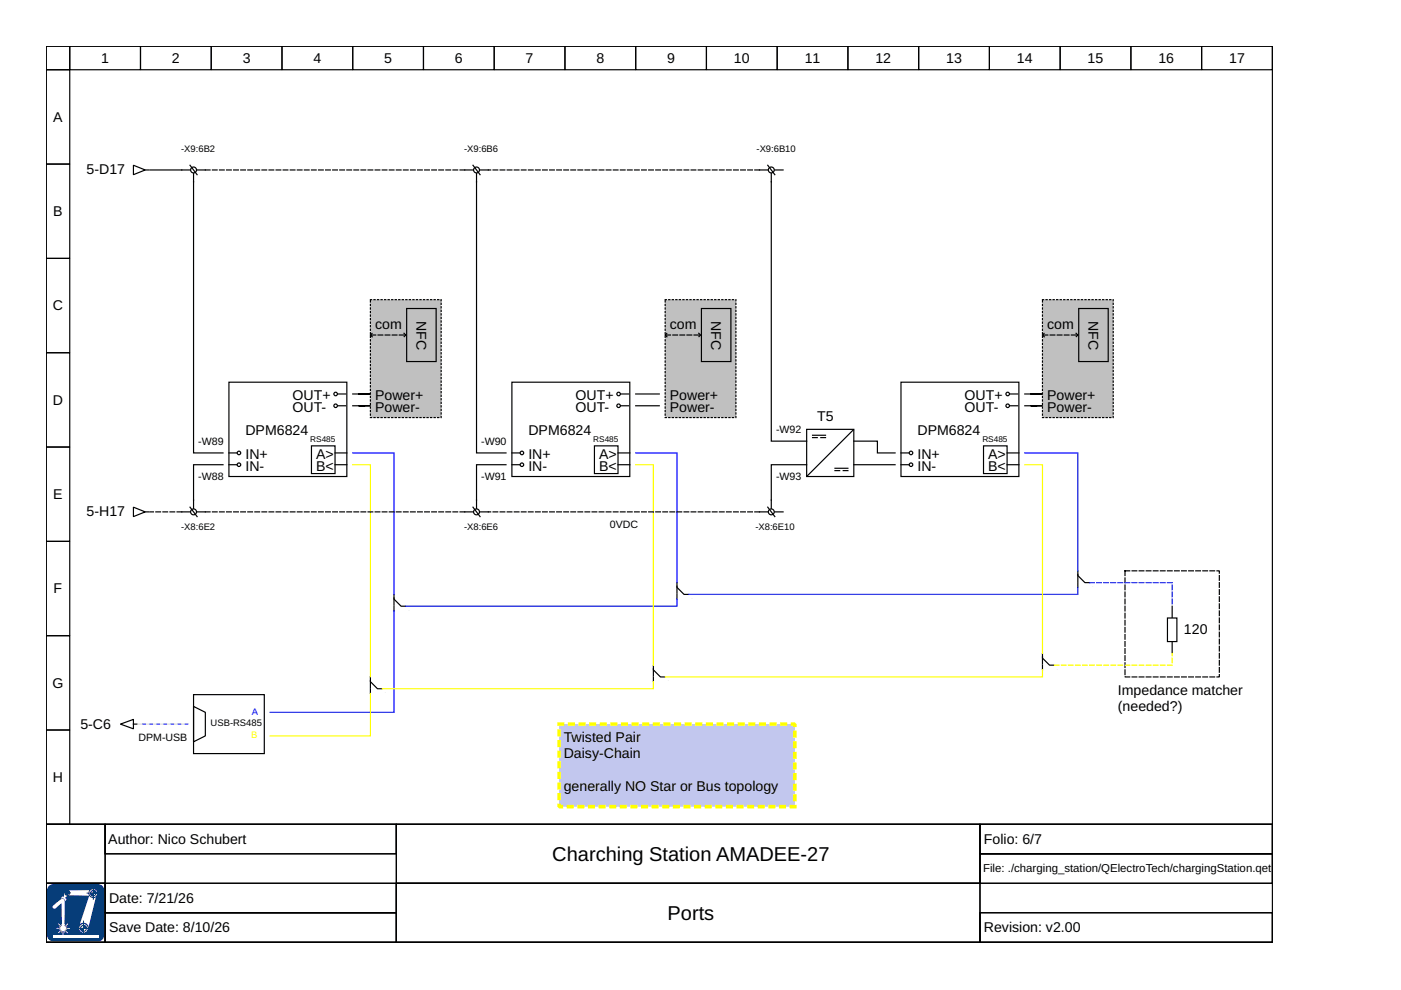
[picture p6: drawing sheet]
<svg xmlns="http://www.w3.org/2000/svg" width="297mm" height="210mm" viewBox="0 0 297 210" stroke-linecap="round" stroke-linejoin="round" font-family="sans-serif">
<g fill="none" stroke="#000" stroke-width=".25">
<path d="M9.8 9.8h260v165h-260zM9.8 9.8h5v5h-5zM9.8 14.8h5v20h-5zM14.8 9.8h15v5h-15zM29.8 9.8h15v5h-15zM44.8 9.8h15v5h-15zM59.8 9.8h15v5h-15zM74.8 9.8h15v5h-15zM89.8 9.8h15v5h-15zM104.8 9.8h15v5h-15zM119.8 9.8h15v5h-15zM134.8 9.8h15v5h-15z"/>
<path d="M149.8 9.8h15v5h-15zM164.8 9.8h15v5h-15zM179.8 9.8h15v5h-15zM194.8 9.8h15v5h-15zM209.8 9.8h15v5h-15zM224.8 9.8h15v5h-15zM239.8 9.8h15v5h-15zM254.8 9.8h15v5h-15zM9.8 34.8h5v20h-5zM9.8 54.8h5v20h-5zM9.8 74.8h5v20h-5zM9.8 94.8h5v20h-5z"/>
<path d="M9.8 114.8h5v20h-5zM9.8 134.8h5v20h-5zM9.8 154.8h5v20h-5zM9.8 174.8h260v25h-260zM9.8 174.8h12.5v12.5h-12.5zM22.3 174.8h61.7v6.2h-61.7zM84 174.8h123.8v12.5h-123.8zM207.8 174.8h62v6.2h-62zM9.8 187.3h12.5v12.5h-12.5zM207.8 181h62v6.3h-62z"/>
</g>
<path d="M10.3 188.1l.6-.5h.4h9.5a1.19 1.19 0 0 1 1.2 1.2v9.5a1.19 1.19 0 0 1-1.2 1.2h-9.5a1.19 1.19 0 0 1-1.2-1.2v-9.5z" fill-rule="evenodd" fill="#063d79"/>
<path d="M10.3 188.1l.6-.5h.4h9.5a1.19 1.19 0 0 1 1.2 1.2v9.5a1.19 1.19 0 0 1-1.2 1.2h-9.5a1.19 1.19 0 0 1-1.2-1.2v-9.5z" fill="none" stroke="#063d79" stroke-width=".21"/>
<path d="M11.2 198.4h9.7v.5h-9.7z" fill="#fff"/>
<g fill="#fff">
<path d="M13.7 189l.5-.2 4.9-.1a.91 .91 0 0 1 1.3 0 .91 .91 0 0 1 0 1.3l-1.7 7a.99 .99 0 0 1-1.3 .8 .99 .99 0 0 1-.6-1.4l2.1-6.5-4.5-.1-.6 .6 .3 .2-.3 .6a.57 .57 0 0 0-.3-.7 .57 .57 0 0 0-.7 .1l.4-.5 .3 .1z" fill-rule="evenodd"/>
<path d="M11.3 192l1.6-1.3 .6-.1a2.03 2.03 0 0 1 .2 1.8v3.6h.1l-.1 .3 .1 .1 .5-.6 .2 .1-.6 .6h.4l-.3 .1v.2h.8v.2l-.8-.1 .3 .3-.4-.1-.1 .1 .6 .6-.1 .1-.5-.6-.1 .1v.3l-.1-.3h-.2l.1 .8h-.3l.1-.8h-.1l-.2 .3 .1-.3-.1-.1-.6 .6-.1-.2 .6-.5h-.4l.3-.2v-.1h-.8v-.2l.8 .1-.3-.3 .3 .1 .1-.2-.6-.5 .2-.1 .5 .6 .1-.1-.1-.3 .1 .1v-4.6l-1.3 1.1-.6-.1-.1-.2z" fill-rule="evenodd"/>
</g>
<g fill="none" stroke="#063d79" stroke-width=".21">
<path d="M18.4 189.4h2.3M19.8 188.4v2.4"/>
<circle cx="19.8" cy="189.4" r=".95"/>
<circle cx="19.8" cy="189.4" r=".57"/>
</g>
<path d="M19.2 189.4h.6v.6a.61 .61 0 0 1-.6-.6z" fill-rule="evenodd" fill="#063d79"/>
<path d="M19.2 189.4h.6v.6a.61 .61 0 0 1-.6-.6z" fill="none" stroke="#063d79" stroke-width=".21"/>
<path d="M19.8 188.8a.61 .61 0 0 1 .6 .6h-.6z" fill-rule="evenodd" fill="#063d79"/>
<g fill="none" stroke="#063d79" stroke-width=".21">
<path d="M13.7 189.3h1.3M14.3 188.8v1.3M19.8 188.8a.61 .61 0 0 1 .6 .6h-.6z"/>
<circle cx="14.3" cy="189.3" r=".52"/>
<circle cx="14.3" cy="189.3" r=".31"/>
</g>
<path d="M14 189.3h.3v.3z" fill-rule="evenodd" fill="#063d79"/>
<path d="M14 189.3h.3v.3z" fill="none" stroke="#063d79" stroke-width=".21"/>
<path d="M14.3 189l.3 .3h-.3z" fill-rule="evenodd" fill="#063d79"/>
<g fill="none" stroke="#063d79" stroke-width=".21">
<path d="M14.3 189l.3 .3h-.3z"/>
<circle cx="17.7" cy="196.8" r=".63"/>
</g>
<circle cx="17.7" cy="196.8" r="1.06" fill="none" stroke="#063d79" stroke-width=".27"/>
<path d="M17.1 196.8h.6v.7a.62 .62 0 0 1-.6-.7z" fill-rule="evenodd" fill="#063d79"/>
<path d="M17.1 196.8h.6v.7a.62 .62 0 0 1-.6-.7z" fill="none" stroke="#063d79" stroke-width=".21"/>
<path d="M17.7 196.2a.62 .62 0 0 1 .6 .6h-.6z" fill-rule="evenodd" fill="#063d79"/>
<path d="M16.8 196.8h2.3M17.7 196.2a.62 .62 0 0 1 .6 .6h-.6zM17.7 195.2v2.6" fill="none" stroke="#063d79" stroke-width=".21"/>
<path d="M9.8 187.3h12.5v12.5h-12.5zM22.3 187.3h61.7v6.2h-61.7zM22.3 193.5h61.7v6.3h-61.7zM84 187.3h123.8v12.5h-123.8zM207.8 193.5h62v6.3h-62z" fill="none" stroke="#000" stroke-width=".25"/>
<path d="M118.5 153.5h50v17.5h-50z" fill="#c2c7ee" stroke="#ff0" stroke-width=".75" stroke-dasharray=".7 1.5"/>
<path d="M238.5 121h20v22.5h-20z" fill="none" stroke="#000" stroke-width=".25" stroke-dasharray="1 .5"/>
<path d="M248.5 128.5v10" fill="none" stroke="#000" stroke-width=".25"/>
<path d="M247.5 131h2v5h-2z" fill-rule="evenodd" fill="#fff" stroke="#000" stroke-width=".25"/>
<g fill="none" stroke="#000" stroke-width=".25">
<path d="M28.3 35l2.5 1-2.5 1zM30.8 36h.7M48.5 81h25v20h-25zM48.5 96h1.7M48.5 98.5h1.7M66 94.5h5v5.9h-5zM71 96h2.5M71 98.5h2.5M71.6 86h1.7M71.6 83.5h1.7M108.5 81h25v20h-25zM108.5 96h1.7"/>
<path d="M108.5 98.5h1.7M126 94.5h5v5.9h-5zM131 96h2.5M131 98.5h2.5M131.6 86h1.7M131.6 83.5h1.7M171 91h10v10h-10zM172.3 92.8h1M172.3 92.3h2.7M174 92.8h1M177 99.8h1M177 99.3h2.8"/>
<path d="M178.8 99.8h1M180.9 91.1l-9.8 9.8M191 81h25v20h-25zM191 96h1.7M191 98.5h1.7M208.5 94.5h5v5.9h-5zM213.5 96h2.5M213.5 98.5h2.5M214.1 86h1.7M214.1 83.5h1.7M28.3 107.5l2.5 1-2.5 1zM30.8 108.5h.7"/>
<path d="M25.5 153.5l2.8-1v2zM28.3 153.5h.7M41 149.8l2.5 1.2v5l-2.5 1.3zM41 147.3h15v12.5h-15z"/>
<circle cx="50.7" cy="96" r=".38"/>
<circle cx="50.7" cy="98.5" r=".38"/>
<circle cx="71.2" cy="83.5" r=".38"/>
<circle cx="71.2" cy="86" r=".38"/>
<circle cx="110.7" cy="98.5" r=".38"/>
<circle cx="110.7" cy="96" r=".38"/>
<circle cx="131.2" cy="83.5" r=".38"/>
<circle cx="131.2" cy="86" r=".38"/>
<circle cx="193.2" cy="98.5" r=".38"/>
<circle cx="193.2" cy="96" r=".38"/>
<circle cx="213.6" cy="86" r=".38"/>
<circle cx="213.6" cy="83.5" r=".38"/>
</g>
<path d="M78.5 63.5h15v25h-15z" fill-rule="evenodd" fill="#c0c0c0" stroke="#000" stroke-width=".25" stroke-dasharray=".2 .5"/>
<path d="M86.2 65.4h6.3v11.3h-6.3z" fill="none" stroke="#000" stroke-width=".25"/>
<path d="M78.7 71h7.2M78.9 71.4l-.4-.4 .4-.3M85.7 70.7l.3 .3-.3 .4" fill="none" stroke="#000" stroke-width=".25" stroke-dasharray="1 .5"/>
<path d="M141 63.5h15v25h-15z" fill-rule="evenodd" fill="#c0c0c0" stroke="#000" stroke-width=".25" stroke-dasharray=".2 .5"/>
<path d="M148.7 65.4h6.3v11.3h-6.3z" fill="none" stroke="#000" stroke-width=".25"/>
<path d="M141.2 71h7.2M141.4 71.4l-.4-.4 .4-.3M148.2 70.7l.3 .3-.3 .4" fill="none" stroke="#000" stroke-width=".25" stroke-dasharray="1 .5"/>
<path d="M221 63.5h15v25h-15z" fill-rule="evenodd" fill="#c0c0c0" stroke="#000" stroke-width=".25" stroke-dasharray=".2 .5"/>
<g fill="none" stroke="#000" stroke-width=".25">
<path d="M40.3 36h-8.5M40.3 35l1.5 2M41 36.8v59.2h6.3M41.8 36h1.7M98.5 36h1.8M100.3 35l1.5 2M101 36.8v59.2h6.3M101.8 36h1.7M161 36h1.8M162.8 35l1.5 2M163.5 36.8v56.7h7.5M164.3 36h1.7"/>
<path d="M228.7 65.4h6.3v11.3h-6.3zM47.3 98.5h-6.3v9.3M74.8 83.5h3.7h-2.5h1.3M74.8 86h3.7h-2.5h1.3M107.3 98.5h-6.3v9.3M134.8 83.5h5M134.8 86h5M171 98.5h-7.5v9.3M181 98.5h8.8M181 93.5h5v2.5h3.8M217.3 83.5h3.7h-2.5h1.3M217.3 86h3.7h-2.5h1.3"/>
<path d="M38.5 108.5h1.8M40.3 107.5l1.5 2M41.8 108.5h1.7M98.5 108.5h1.8M100.3 107.5l1.5 2M101.8 108.5h1.7M161 108.5h1.8M162.8 107.5l1.5 2M164.3 108.5h1.7M83.5 126v1l1.5 1.5h1M83.5 126.8v1.5M83.5 128.5v1"/>
<path d="M143.5 123.5v1l1.5 1.5h1M143.5 124.3v1.5M143.5 126v1M221 138.5v1l1.5 1.5h1M221 139.3v1.5M228.5 121v1l1.5 1.5h1M228.5 121.8v1.5M228.5 123.5v1M78.5 143.5v1l1.5 1.5h1M78.5 144.3v1.5M78.5 146v1M138.5 141v1l1.5 1.5h1"/>
<path d="M138.5 141.8v1.5M138.5 143.5v1M221 141v1"/>
<circle cx="41" cy="36" r=".62"/>
<circle cx="101" cy="36" r=".62"/>
<circle cx="163.5" cy="36" r=".62"/>
<circle cx="41" cy="108.5" r=".62"/>
<circle cx="101" cy="108.5" r=".62"/>
<circle cx="163.5" cy="108.5" r=".62"/>
</g>
<path d="M43.5 36h55M161 36h-57.5M221.1 71h7.3M221.4 71.4l-.4-.4 .4-.3M228.1 70.7l.4 .3-.4 .4M38.5 108.5h-6.7M98.5 108.5h-55M161 108.5h-57.5" fill="none" stroke="#000" stroke-width=".25" stroke-dasharray="1 .5"/>
<path d="M29.3 153.5h10.5" fill="none" stroke="#dadada" stroke-width=".25"/>
<path d="M39.8 153.5h-10.5" fill="none" stroke="#05f" stroke-width=".25" stroke-dasharray=".5 1"/>
<path d="M74.8 96h8.7v30M134.8 96h8.7v27.5M217.3 96h11.2v25M83.5 129.5v21.5h-26.2M143.5 127v1.5h-57.5M228.5 124.5v1.5h-82.5" fill="none" stroke="#00f" stroke-width=".25"/>
<path d="M74.8 98.5h3.7v45M134.8 98.5h3.7v42.5M217.3 98.5h3.7v40M78.5 147v9h-21.2M138.5 144.5v1.5h-57.5M221 142v1.5h-80" fill="none" stroke="#ff0" stroke-width=".25"/>
<path d="M231 123.5h17.5v5" fill="none" stroke="#00f" stroke-width=".25" stroke-dasharray="1 .5"/>
<path d="M223.5 141h25v-2.5" fill="none" stroke="#ff0" stroke-width=".25" stroke-dasharray="1 .5"/>
<g font-size="4.2">
<text x="117.1" y="182.5">Charching Station AMADEE-27</text>
<text x="141.5" y="195">Ports</text>
</g>
<g font-size="3">
<text x="21.5" y="13.3">1</text>
<text x="36.5" y="13.3">2</text>
<text x="51.5" y="13.3">3</text>
<text x="66.4" y="13.3">4</text>
<text x="81.4" y="13.3">5</text>
<text x="96.4" y="13.3">6</text>
<text x="111.4" y="13.3">7</text>
<text x="126.4" y="13.3">8</text>
<text x="141.4" y="13.3">9</text>
<text x="155.6" y="13.3">10</text>
<text x="170.6" y="13.3">11</text>
<text x="185.6" y="13.3">12</text>
<text x="200.6" y="13.3">13</text>
<text x="215.6" y="13.3">14</text>
<text x="230.6" y="13.3">15</text>
<text x="245.6" y="13.3">16</text>
<text x="260.6" y="13.3">17</text>
<text x="11.3" y="25.8">A</text>
<text x="18.4" y="36.9">5-D17</text>
<text x="11.3" y="45.8">B</text>
<text x="11.2" y="65.8">C</text>
<text x="79.5" y="69.8">com</text>
<text x="88.3" y="68" transform="rotate(90 88.3 68)">NFC</text>
<text x="142" y="69.8">com</text>
<text x="150.8" y="68" transform="rotate(90 150.8 68)">NFC</text>
<text x="222" y="69.8">com</text>
<text x="230.8" y="68" transform="rotate(90 230.8 68)">NFC</text>
<text x="11.2" y="85.8">D</text>
<text x="62" y="84.8">OUT+</text>
<text x="62" y="87.3">OUT-</text>
<text x="79.5" y="84.8">Power+</text>
<text x="79.5" y="87.3">Power-</text>
<text x="122" y="84.8">OUT+</text>
<text x="122" y="87.3">OUT-</text>
<text x="142" y="84.8">Power+</text>
<text x="142" y="87.3">Power-</text>
<text x="173.3" y="89.3">T5</text>
<text x="204.5" y="84.8">OUT+</text>
<text x="204.5" y="87.3">OUT-</text>
<text x="222" y="84.8">Power+</text>
<text x="222" y="87.3">Power-</text>
<text x="52" y="92.3">DPM6824</text>
<text x="112" y="92.3">DPM6824</text>
<text x="194.5" y="92.3">DPM6824</text>
<text x="52" y="97.3">IN+</text>
<text x="52" y="99.8">IN-</text>
<text x="67" y="97.3">A&gt;</text>
<text x="67" y="99.8">B&lt;</text>
<text x="112" y="97.3">IN+</text>
<text x="112" y="99.8">IN-</text>
<text x="127" y="97.3">A&gt;</text>
<text x="127" y="99.8">B&lt;</text>
<text x="194.5" y="97.3">IN+</text>
<text x="194.5" y="99.8">IN-</text>
<text x="209.5" y="97.3">A&gt;</text>
<text x="209.5" y="99.8">B&lt;</text>
<text x="11.3" y="105.8">E</text>
<text x="18.4" y="109.4">5-H17</text>
<text x="11.4" y="125.8">F</text>
<text x="251" y="134.4">120</text>
<text x="11.1" y="145.8">G</text>
<text x="237" y="147.3">Impedance matcher</text>
<text x="17" y="154.7">5-C6</text>
<text x="237" y="150.8">(needed?)</text>
<text x="119.5" y="157.3">Twisted Pair</text>
<text x="119.5" y="160.8">Daisy-Chain</text>
<text x="11.2" y="165.8">H</text>
<text x="119.5" y="167.8">generally NO Star or Bus topology</text>
<text x="23" y="178.9">Author: Nico Schubert</text>
<text x="208.6" y="178.9">Folio: 6/7</text>
<text x="23.1" y="191.4">Date: 7/21/26</text>
<text x="23.1" y="197.7">Save Date: 8/10/26</text>
<text x="208.6" y="197.7">Revision: v2.00</text>
</g>
<text font-size="2.4" x="208.4" y="185">File: ./charging_station/QElectroTech/chargingStation.qet</text>
<g font-size="2.2">
<text x="42" y="94.3">-W89</text>
<text x="102" y="94.3">-W90</text>
<text x="164.5" y="91.8">-W92</text>
<text x="42" y="101.8">-W88</text>
<text x="102" y="101.8">-W91</text>
<text x="164.5" y="101.8">-W93</text>
<text x="129.3" y="112">0VDC</text>
<text x="29.4" y="157">DPM-USB</text>
</g>
<g font-size="2">
<text x="38.4" y="32.3">-X9:6B2</text>
<text x="98.4" y="32.3">-X9:6B6</text>
<text x="160.4" y="32.3">-X9:6B10</text>
<text x="38.4" y="112.3">-X8:6E2</text>
<text x="98.4" y="112.3">-X8:6E6</text>
<text x="160.2" y="112.3">-X8:6E10</text>
<text x="44.7" y="154">USB-RS485</text>
</g>
<text font-size="2" fill="#00f" x="53.4" y="151.5">A</text>
<text font-size="2" fill="#ff0" x="53.3" y="156.5">B</text>
<g font-size="1.7">
<text x="65.8" y="93.8">RS485</text>
<text x="125.8" y="93.8">RS485</text>
<text x="208.3" y="93.8">RS485</text>
</g>
</svg>
